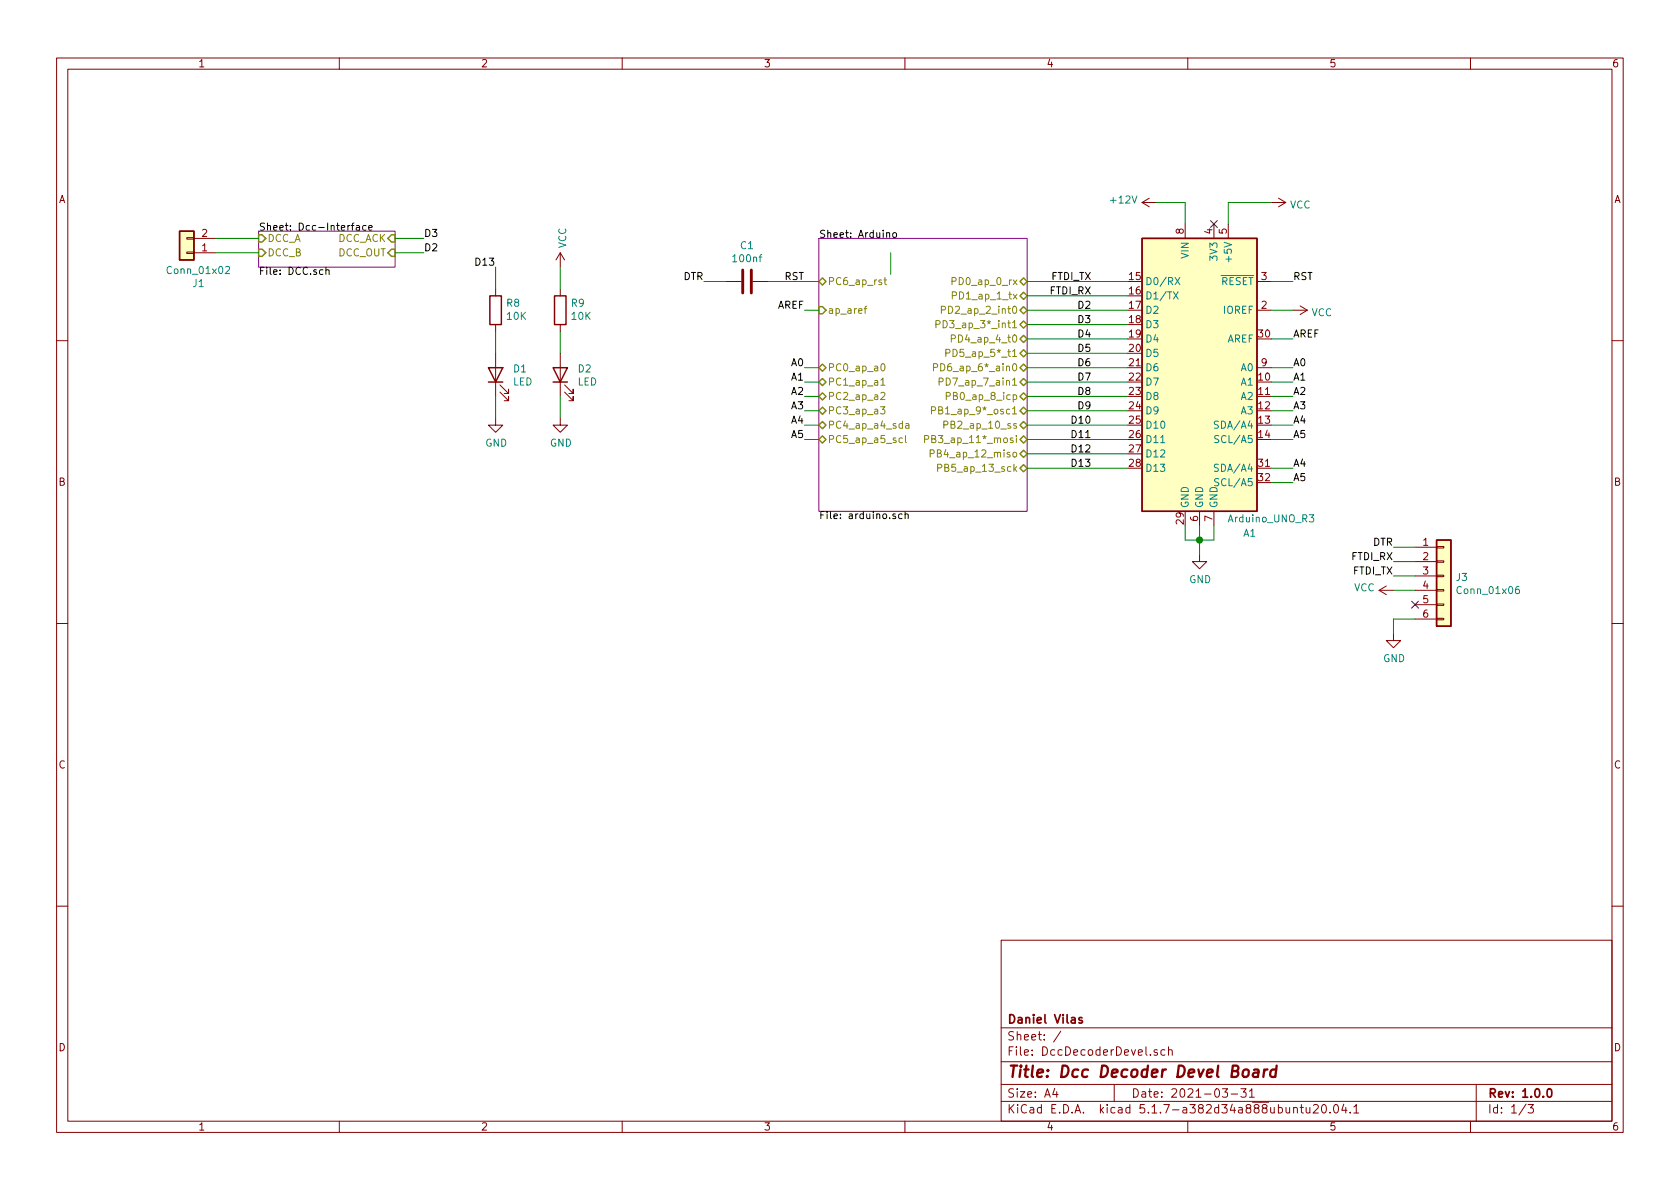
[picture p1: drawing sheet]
EESchema Schematic File Version 4
EELAYER 30 0
EELAYER END
$Descr A4 11693 8268
encoding utf-8
Sheet 1 3
Title "Dcc Decoder Devel Board"
Date "2021-03-31"
Rev "1.0.0"
Comp "Daniel Vilas"
Comment1 ""
Comment2 ""
Comment3 ""
Comment4 ""
$EndDescr
$Sheet
S 1800 1600 950  250 
U 6062EBB5
F0 "Dcc-Interface" 50
F1 "DCC.sch" 50
F2 "DCC_A" I L 1800 1650 50 
F3 "DCC_B" I L 1800 1750 50 
F4 "DCC_ACK" I R 2750 1650 50 
F5 "DCC_OUT" I R 2750 1750 50 
$EndSheet
$Comp
L Connector_Generic:Conn_01x06 J3
U 1 1
P 10050 4000
F 0 "J3" H 10130 3992 50  0000 L CNN
F 1 "Conn_01x06" H 10130 3901 50  0000 L CNN
F 2 "Connector_PinHeader_2.54mm:PinHeader_1x06_P2.54mm_Horizontal" H 10050 4000 50  0001 C CNN
F 3 "~" H 10050 4000 50  0001 C CNN
	1    10050 4000
	1    0    0    -1  
$EndComp
Text Label 9700 3800 2    50   ~ 0
DTR
Text Label 9700 3900 2    50   ~ 0
FTDI_RX
Text Label 9700 4000 2    50   ~ 0
FTDI_TX
NoConn ~ 9850 4200
$Comp
L power:VCC #PWR05
U 1 1
P 9700 4100
F 0 "#PWR05" H 9700 3950 50  0001 C CNN
F 1 "VCC" V 9715 4227 50  0000 L CNN
F 2 "" H 9700 4100 50  0001 C CNN
F 3 "" H 9700 4100 50  0001 C CNN
	1    9700 4100
	0    -1   -1   0   
$EndComp
$Comp
L power:GND #PWR06
U 1 1
P 9700 4400
F 0 "#PWR06" H 9700 4150 50  0001 C CNN
F 1 "GND" H 9705 4227 50  0000 C CNN
F 2 "" H 9700 4400 50  0001 C CNN
F 3 "" H 9700 4400 50  0001 C CNN
	1    9700 4400
	1    0    0    -1  
$EndComp
Wire Wire Line
	9700 4400 9700 4300
Wire Wire Line
	9700 4300 9850 4300
Wire Wire Line
	9850 4100 9700 4100
Wire Wire Line
	9700 4000 9850 4000
Wire Wire Line
	9850 3900 9700 3900
Wire Wire Line
	9700 3800 9850 3800
$Comp
L MCU_Module:Arduino_UNO_R3 A1
U 1 1
P 8350 2550
F 0 "A1" H 8700 1400 50  0000 C CNN
F 1 "Arduino_UNO_R3" H 8850 1500 50  0000 C CNN
F 2 "Module:Arduino_UNO_R3_WithMountingHoles" H 8350 2550 50  0001 C CIN
F 3 "https://www.arduino.cc/en/Main/arduinoBoardUno" H 8350 2550 50  0001 C CNN
	1    8350 2550
	1    0    0    -1  
$EndComp
Text Label 7600 2050 2    50   ~ 0
FTDI_RX
Wire Wire Line
	7150 2050 7850 2050
Text Label 7600 1950 2    50   ~ 0
FTDI_TX
Wire Wire Line
	7850 2750 7150 2750
Wire Wire Line
	7150 1950 7850 1950
Wire Wire Line
	7150 2150 7850 2150
Wire Wire Line
	7150 2250 7850 2250
Wire Wire Line
	7850 2350 7150 2350
Wire Wire Line
	7150 2450 7850 2450
Wire Wire Line
	7150 2550 7850 2550
Wire Wire Line
	7150 2650 7850 2650
Wire Wire Line
	7150 2850 7850 2850
Wire Wire Line
	7150 2950 7850 2950
Wire Wire Line
	7150 3050 7850 3050
Wire Wire Line
	7150 3150 7850 3150
$Sheet
S 5700 1650 1450 1900
U 606363C7
F0 "Arduino" 50
F1 "arduino.sch" 50
F2 "PB0_ap_8_icp" B R 7150 2750 50 
F3 "PD0_ap_0_rx" B R 7150 1950 50 
F4 "PD1_ap_1_tx" B R 7150 2050 50 
F5 "PD2_ap_2_int0" B R 7150 2150 50 
F6 "PD3_ap_3*_int1" B R 7150 2250 50 
F7 "PD4_ap_4_t0" B R 7150 2350 50 
F8 "PD5_ap_5*_t1" B R 7150 2450 50 
F9 "PD6_ap_6*_ain0" B R 7150 2550 50 
F10 "PD7_ap_7_ain1" B R 7150 2650 50 
F11 "PB1_ap_9*_osc1" B R 7150 2850 50 
F12 "PB2_ap_10_ss" B R 7150 2950 50 
F13 "PB3_ap_11*_mosi" B R 7150 3050 50 
F14 "PB4_ap_12_miso" B R 7150 3150 50 
F15 "PB5_ap_13_sck" B R 7150 3250 50 
F16 "PC5_ap_a5_scl" B L 5700 3050 50 
F17 "PC2_ap_a2" B L 5700 2750 50 
F18 "PC1_ap_a1" B L 5700 2650 50 
F19 "PC0_ap_a0" B L 5700 2550 50 
F20 "PC6_ap_rst" B L 5700 1950 50 
F21 "ap_aref" I L 5700 2150 50 
F22 "PC3_ap_a3" B L 5700 2850 50 
F23 "PC4_ap_a4_sda" B L 5700 2950 50 
$EndSheet
Wire Wire Line
	7150 3250 7850 3250
Text Label 7600 2150 2    50   ~ 0
D2
Text Label 7600 2250 2    50   ~ 0
D3
Text Label 7600 2350 2    50   ~ 0
D4
Text Label 7600 2450 2    50   ~ 0
D5
Text Label 7600 2550 2    50   ~ 0
D6
Text Label 7600 2650 2    50   ~ 0
D7
Text Label 7600 2750 2    50   ~ 0
D8
Text Label 7600 2850 2    50   ~ 0
D9
Text Label 7600 2950 2    50   ~ 0
D10
Text Label 7600 3050 2    50   ~ 0
D11
Text Label 7600 3150 2    50   ~ 0
D12
Text Label 7600 3250 2    50   ~ 0
D13
Text Label 5600 1950 2    50   ~ 0
RST
Text Label 5600 2550 2    50   ~ 0
A0
Text Label 5600 2650 2    50   ~ 0
A1
Text Label 5600 2850 2    50   ~ 0
A3
Text Label 5600 2950 2    50   ~ 0
A4
Text Label 5600 3050 2    50   ~ 0
A5
Text Label 5600 2750 2    50   ~ 0
A2
Wire Wire Line
	5600 2550 5700 2550
Wire Wire Line
	5600 2650 5700 2650
Wire Wire Line
	5600 2750 5700 2750
Wire Wire Line
	5600 2850 5700 2850
Wire Wire Line
	5600 2950 5700 2950
Wire Wire Line
	5600 3050 5700 3050
Text Label 5600 2150 2    50   ~ 0
AREF
Wire Wire Line
	5600 2150 5700 2150
Text Label 9000 1950 0    50   ~ 0
RST
Text Label 9000 2550 0    50   ~ 0
A0
Text Label 9000 2650 0    50   ~ 0
A1
Text Label 9000 2850 0    50   ~ 0
A3
Text Label 9000 2950 0    50   ~ 0
A4
Text Label 9000 3050 0    50   ~ 0
A5
Text Label 9000 2750 0    50   ~ 0
A2
Text Label 9000 2350 0    50   ~ 0
AREF
Wire Wire Line
	9000 1950 8850 1950
Wire Wire Line
	9000 2350 8850 2350
Wire Wire Line
	9000 2550 8850 2550
Wire Wire Line
	8850 2650 9000 2650
Wire Wire Line
	9000 2750 8850 2750
Wire Wire Line
	8850 2850 9000 2850
Wire Wire Line
	9000 2950 8850 2950
Wire Wire Line
	8850 3050 9000 3050
Text Label 9000 3250 0    50   ~ 0
A4
Text Label 9000 3350 0    50   ~ 0
A5
Wire Wire Line
	9000 3250 8850 3250
Wire Wire Line
	8850 3350 9000 3350
Text Label 4900 1950 2    50   ~ 0
DTR
$Comp
L Device:C C1
U 1 1
P 5200 1950
F 0 "C1" V 4948 1950 50  0000 C CNN
F 1 "100nf" V 5039 1950 50  0000 C CNN
F 2 "Capacitor_SMD:C_0603_1608Metric" H 5238 1800 50  0001 C CNN
F 3 "~" H 5200 1950 50  0001 C CNN
F 4 "C14663" H 5200 1950 50  0001 C CNN "LCSC"
	1    5200 1950
	0    1    1    0   
$EndComp
Wire Wire Line
	5050 1950 4900 1950
Wire Wire Line
	5350 1950 5700 1950
Text Label 2950 1750 0    50   ~ 0
D2
Text Label 2950 1650 0    50   ~ 0
D3
Wire Wire Line
	2950 1650 2750 1650
Wire Wire Line
	2750 1750 2950 1750
$Comp
L power:GND #PWR02
U 1 1
P 8350 3850
F 0 "#PWR02" H 8350 3600 50  0001 C CNN
F 1 "GND" H 8355 3677 50  0000 C CNN
F 2 "" H 8350 3850 50  0001 C CNN
F 3 "" H 8350 3850 50  0001 C CNN
	1    8350 3850
	1    0    0    -1  
$EndComp
Wire Wire Line
	8350 3850 8350 3750
Wire Wire Line
	8250 3650 8250 3750
Wire Wire Line
	8250 3750 8350 3750
Connection ~ 8350 3750
Wire Wire Line
	8350 3750 8350 3650
Wire Wire Line
	8450 3650 8450 3750
Wire Wire Line
	8450 3750 8350 3750
$Comp
L power:VCC #PWR03
U 1 1
P 8850 1400
F 0 "#PWR03" H 8850 1250 50  0001 C CNN
F 1 "VCC" V 8865 1528 50  0000 L CNN
F 2 "" H 8850 1400 50  0001 C CNN
F 3 "" H 8850 1400 50  0001 C CNN
	1    8850 1400
	0    1    1    0   
$EndComp
$Comp
L power:VCC #PWR04
U 1 1
P 9000 2150
F 0 "#PWR04" H 9000 2000 50  0001 C CNN
F 1 "VCC" V 9015 2278 50  0000 L CNN
F 2 "" H 9000 2150 50  0001 C CNN
F 3 "" H 9000 2150 50  0001 C CNN
	1    9000 2150
	0    1    1    0   
$EndComp
NoConn ~ 8450 1550
Wire Wire Line
	8550 1550 8550 1400
Wire Wire Line
	8550 1400 8850 1400
$Comp
L power:+12V #PWR01
U 1 1
P 8050 1400
F 0 "#PWR01" H 8050 1250 50  0001 C CNN
F 1 "+12V" V 8065 1528 50  0000 L CNN
F 2 "" H 8050 1400 50  0001 C CNN
F 3 "" H 8050 1400 50  0001 C CNN
	1    8050 1400
	0    -1   -1   0   
$EndComp
Wire Wire Line
	8050 1400 8250 1400
Wire Wire Line
	8250 1400 8250 1550
$Comp
L Connector_Generic:Conn_01x02 J1
U 1 1
P 1300 1750
F 0 "J1" H 1218 1967 50  0000 C CNN
F 1 "Conn_01x02" H 1218 1876 50  0000 C CNN
F 2 "Connector_JST:JST_XH_S2B-XH-A-1_1x02_P2.50mm_Horizontal" H 1300 1750 50  0001 C CNN
F 3 "~" H 1300 1750 50  0001 C CNN
	1    1300 1750
	-1   0    0    1   
$EndComp
Wire Wire Line
	1500 1650 1800 1650
Wire Wire Line
	1500 1750 1800 1750
Wire Wire Line
	8850 2150 9000 2150
$Comp
L power:VCC #PWR017
U 1 1
P 3900 1850
F 0 "#PWR017" H 3900 1700 50  0001 C CNN
F 1 "VCC" V 3915 1978 50  0000 L CNN
F 2 "" H 3900 1850 50  0001 C CNN
F 3 "" H 3900 1850 50  0001 C CNN
	1    3900 1850
	1    0    0    -1  
$EndComp
$Comp
L power:GND #PWR019
U 1 1
P 3900 2900
F 0 "#PWR019" H 3900 2650 50  0001 C CNN
F 1 "GND" H 3905 2727 50  0000 C CNN
F 2 "" H 3900 2900 50  0001 C CNN
F 3 "" H 3900 2900 50  0001 C CNN
	1    3900 2900
	1    0    0    -1  
$EndComp
$Comp
L Device:LED D2
U 1 1
P 3900 2600
F 0 "D2" V 3939 2482 50  0000 R CNN
F 1 "LED" V 3848 2482 50  0000 R CNN
F 2 "LED_SMD:LED_0805_2012Metric" H 3900 2600 50  0001 C CNN
F 3 "~" H 3900 2600 50  0001 C CNN
F 4 "C2296" V 3900 2600 50  0001 C CNN "LCSC"
	1    3900 2600
	0    -1   -1   0   
$EndComp
$Comp
L Device:R R?
U 1 1
P 3900 2150
AR Path="/6062EBB5/607F4991" Ref="R?"  Part="1" 
AR Path="/607F4991" Ref="R9"  Part="1" 
F 0 "R9" H 3830 2104 50  0000 R CNN
F 1 "10K" H 3830 2195 50  0000 R CNN
F 2 "Resistor_SMD:R_0805_2012Metric" V 3830 2150 50  0001 C CNN
F 3 "~" H 3900 2150 50  0001 C CNN
F 4 "C17414" H 3900 2150 50  0001 C CNN "LCSC"
	1    3900 2150
	-1   0    0    1   
$EndComp
Wire Wire Line
	3900 2300 3900 2450
Wire Wire Line
	3900 1850 3900 2000
Wire Wire Line
	3900 2750 3900 2900
$Comp
L power:GND #PWR014
U 1 1
P 3450 2900
F 0 "#PWR014" H 3450 2650 50  0001 C CNN
F 1 "GND" H 3455 2727 50  0000 C CNN
F 2 "" H 3450 2900 50  0001 C CNN
F 3 "" H 3450 2900 50  0001 C CNN
	1    3450 2900
	1    0    0    -1  
$EndComp
$Comp
L Device:LED D1
U 1 1
P 3450 2600
F 0 "D1" V 3489 2482 50  0000 R CNN
F 1 "LED" V 3398 2482 50  0000 R CNN
F 2 "LED_SMD:LED_0805_2012Metric" H 3450 2600 50  0001 C CNN
F 3 "~" H 3450 2600 50  0001 C CNN
F 4 "C2296" V 3450 2600 50  0001 C CNN "LCSC"
	1    3450 2600
	0    -1   -1   0   
$EndComp
$Comp
L Device:R R?
U 1 1
P 3450 2150
AR Path="/6062EBB5/607FAB28" Ref="R?"  Part="1" 
AR Path="/607FAB28" Ref="R8"  Part="1" 
F 0 "R8" H 3380 2104 50  0000 R CNN
F 1 "10K" H 3380 2195 50  0000 R CNN
F 2 "Resistor_SMD:R_0805_2012Metric" V 3380 2150 50  0001 C CNN
F 3 "~" H 3450 2150 50  0001 C CNN
F 4 "C17414" H 3450 2150 50  0001 C CNN "LCSC"
	1    3450 2150
	-1   0    0    1   
$EndComp
Wire Wire Line
	3450 2300 3450 2450
Wire Wire Line
	3450 1850 3450 2000
Wire Wire Line
	3450 2750 3450 2900
Text Label 3450 1850 2    50   ~ 0
D13
Wire Wire Line
	6200 1900 6200 1750
$EndSCHEMATC
